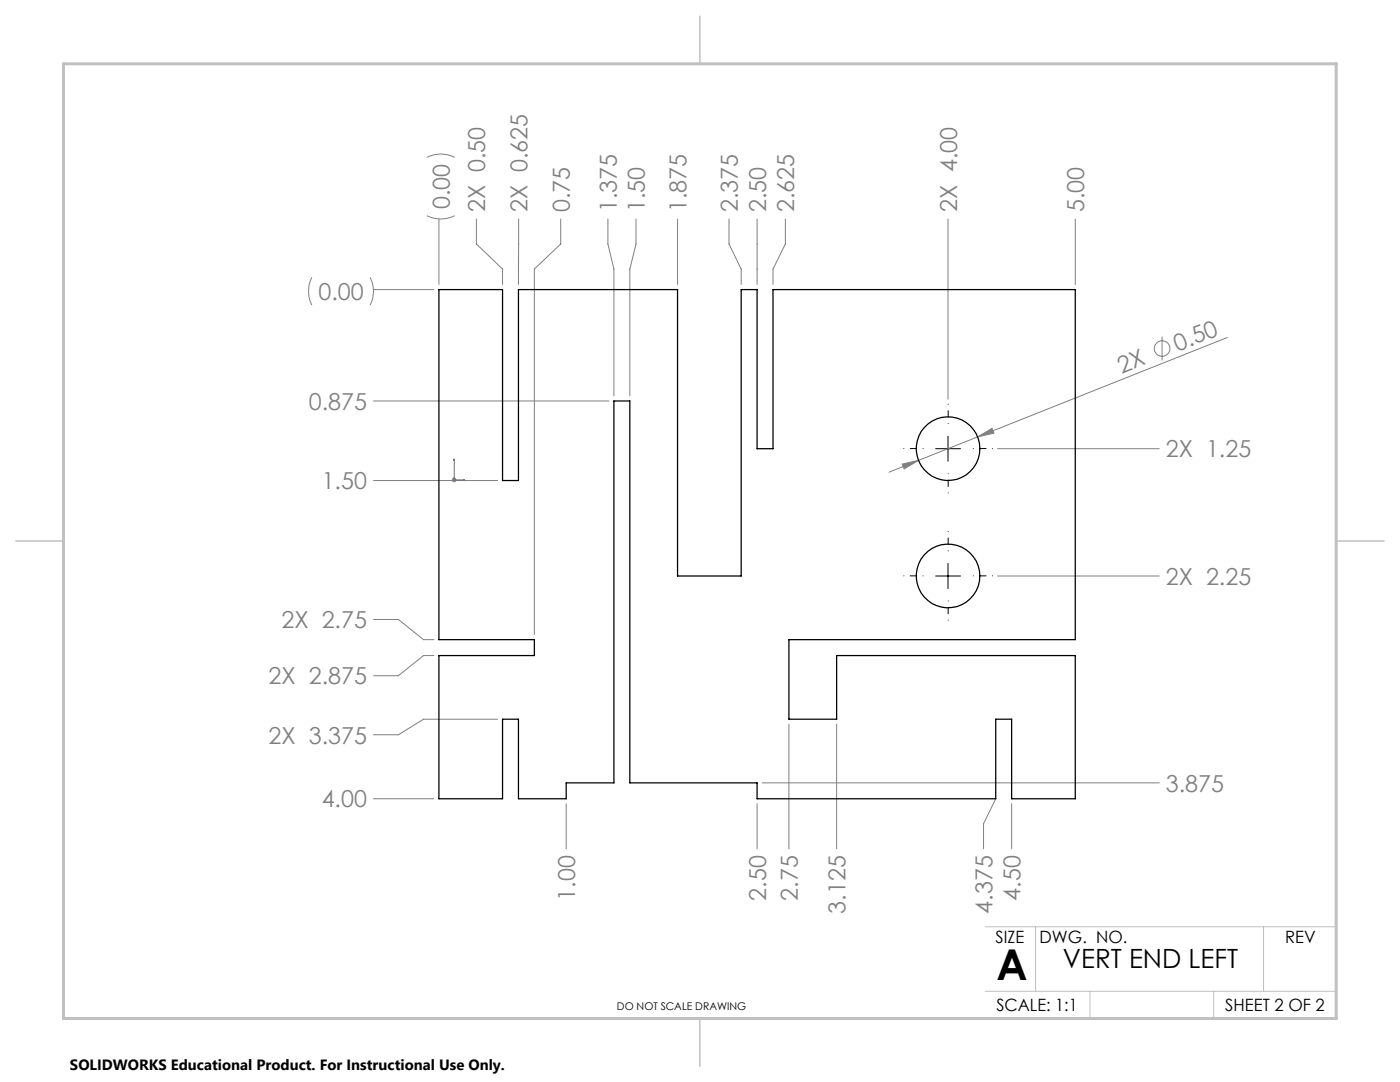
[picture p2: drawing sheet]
<svg xmlns="http://www.w3.org/2000/svg" width="279mm" height="216mm" viewBox="0 0 279 216" stroke-linecap="round" stroke-linejoin="round" font-family="sans-serif">
<g fill="none" stroke="#808080" stroke-width=".2">
<path d="M85.2 31.4a6.1 6.1 0 0 1 5.5 0M62.2 55.4a6.4 6.4 0 0 0 0 5.5M73.9 55.4a6.1 6.1 0 0 1 0 5.5M74.5 57.8h12.1M85.2 43a6.1 6.1 0 0 0 5.5 0M87.6 43.7v13.1M95.1 43.7v5l5.2 5v3.1M103.5 43.7v13.1M111.9 43.7v5l-5.3 5v72.9M121.3 43.7v5l1.2 5v25.3M126.9 43.7v5l-1.2 5v25.3M135.2 43.7v13.1"/>
<path d="M145.5 43.7v5l2.4 5v3.1M151.1 43.7v13.1M156.7 43.7v5l-2.4 5v3.1M189.2 43.7v36M214.6 43.7v13.1M231.9 67.2v4.7M244.9 67.3l-49.8 19.9M74.5 95.9h24.8M74.5 80h47M90.1 95.8h1M90.3 95.4l.7 .7M90.6 95.3v1"/>
<path d="M91 95.4l-.7 .7M180.1 92.6l3.2-.7-2.9 1.7zM183.3 91.9l-5.9 2.3M195.1 87.2l2.9-1.7 .4 .9zM195.1 87.2l-11.8 4.7M199.1 89.5h32.3M199.1 114.9h32.3M74.5 123.6h5l5 4h2.1M86.6 130.8h-2.1l-5 4h-5M74.5 159.4h12.1M99.3 143.5h-14.8l-5 3.1h-5M152.1 156.2h79.3"/>
<path d="M157.4 144.5v24.9M167 144.5v24.9M198.7 159.4l-2.4 5v5M113 160.4v9M151.1 160.4v9M201.9 160.4v9"/>
<circle cx="231.9" cy="69.5" r="1.54"/>
</g>
<path d="M90.6 91.6v4.2h2.1M90.6 91.6l.1 .2h-.1zM92.5 95.7l.2 .1h-.2z" fill="none" stroke="#00f" stroke-width=".2"/>
<path d="M184.2 89.5h-3.8M189.2 84.5v-3.8M189.2 94.5v3.9M194.2 89.5h3.9M184.2 114.9h-3.8M189.2 109.9v-3.8M189.2 119.9v3.9M194.2 114.9h3.9" fill="none" stroke="#000" stroke-width=".2" stroke-dasharray="15.2 1.3 1.3 1.3" stroke-dashoffset="15.2"/>
<path d="M186.7 89.5h5M189.2 87v5M186.7 114.9h5M189.2 112.4v5" fill="none" stroke="#000" stroke-width=".2"/>
<path d="M266.7 153.3v49.9h-240M196.6 184.9h70.1M196.6 197.8h70.1M206.7 184.9v12.9M217.5 197.8v5.4M242.2 197.8v5.4M252.2 184.9v12.9" fill="none" stroke="#c0c0c0" stroke-width=".2"/>
<path d="M139.7 3.2v9.5M3.1 107.9h9.6M266.7 107.9h9.5M139.7 203.2v9.6" fill="none" stroke="#c0c0c0" stroke-width=".3"/>
<path d="M12.7 12.7h254v190.5h-254z" fill="none" stroke="#c0c0c0" stroke-width=".6"/>
<path d="M92.5 95.7l.2 .1h-.2zM90.6 91.6l.1 .2h-.1z" fill="#00f"/>
<path d="M180.1 92.6l.3 1 2.9-1.7zM195.1 87.2l3.3-.8-.4-.9z" fill="#808080"/>
<g fill="none" stroke="#000" stroke-width=".25">
<path d="M87.6 57.8h12.7v38.1h3.2v-38.1h31.7v57.1h12.7v-57.1h3.2v31.7h3.2v-31.7h60.3v69.8h-57.2v15.9h9.6v-12.7h47.6v28.6h-12.7v-15.9h-3.2v15.9h-47.6v-3.2h-25.4v-76.2h-3.2v76.2h-9.5v3.2h-9.5v-15.9h-3.2v15.9h-12.7v-28.6h19v-3.2h-19z"/>
<circle cx="189.2" cy="89.5" r="6.4"/>
<circle cx="189.2" cy="114.9" r="6.4"/>
</g>
<text font-size="8.5" x="198.9" y="195.5">A</text>
<text font-size="5.3" x="212.1" y="193.2">VERT END LEFT</text>
<g font-size="4.7" fill="#808080">
<text x="89.7" y="41.7" transform="rotate(-90 89.7 41.7)">0.00</text>
<text x="96.9" y="42.4" transform="rotate(-90 96.9 42.4)">2X 0.50</text>
<text x="105.3" y="42.4" transform="rotate(-90 105.3 42.4)">2X 0.625</text>
<text x="113.7" y="42.4" transform="rotate(-90 113.7 42.4)">0.75</text>
<text x="123.1" y="42.4" transform="rotate(-90 123.1 42.4)">1.375</text>
<text x="128.7" y="42.4" transform="rotate(-90 128.7 42.4)">1.50</text>
<text x="137" y="42.4" transform="rotate(-90 137 42.4)">1.875</text>
<text x="147.3" y="42.4" transform="rotate(-90 147.3 42.4)">2.375</text>
<text x="152.9" y="42.4" transform="rotate(-90 152.9 42.4)">2.50</text>
<text x="158.5" y="42.4" transform="rotate(-90 158.5 42.4)">2.625</text>
<text x="191" y="42.4" transform="rotate(-90 191 42.4)">2X 4.00</text>
<text x="216.4" y="42.4" transform="rotate(-90 216.4 42.4)">5.00</text>
<text x="63.5" y="59.9">0.00</text>
<text x="235" y="70.2" transform="rotate(-22 235 70.2)">0.50</text>
<text x="223.8" y="74.6" transform="rotate(-22 223.8 74.6)">2X</text>
<text x="61.6" y="81.7">0.875</text>
<text x="232.7" y="91.3">2X 1.25</text>
<text x="64.2" y="97.6">1.50</text>
<text x="232.7" y="116.7">2X 2.25</text>
<text x="56.2" y="125.3">2X 2.75</text>
<text x="53.6" y="136.6">2X 2.875</text>
<text x="53.6" y="148.4">2X 3.375</text>
<text x="64.2" y="161.1">4.00</text>
<text x="232.7" y="157.9">3.875</text>
<text x="114.8" y="179.7" transform="rotate(-90 114.8 179.7)">1.00</text>
<text x="152.9" y="179.7" transform="rotate(-90 152.9 179.7)">2.50</text>
<text x="159.2" y="179.7" transform="rotate(-90 159.2 179.7)">2.75</text>
<text x="203.7" y="179.7" transform="rotate(-90 203.7 179.7)">4.50</text>
<text x="168.8" y="182.3" transform="rotate(-90 168.8 182.3)">3.125</text>
<text x="198.1" y="182.3" transform="rotate(-90 198.1 182.3)">4.375</text>
</g>
<g font-size="3.4">
<text x="198.7" y="188.1">SIZE</text>
<text x="207.5" y="188.1">DWG. NO.</text>
<text x="256.5" y="188.2">REV</text>
<text x="198.8" y="201.7">SCALE: 1:1</text>
<text x="244.5" y="201.7">SHEET 2 OF 2</text>
</g>
<text font-size="3" x="14" y="213.5">SOLIDWORKS Educational Product. For Instructional Use Only.</text>
<text font-size="2.1" x="123.1" y="201.6">DO NOT SCALE DRAWING</text>
</svg>
